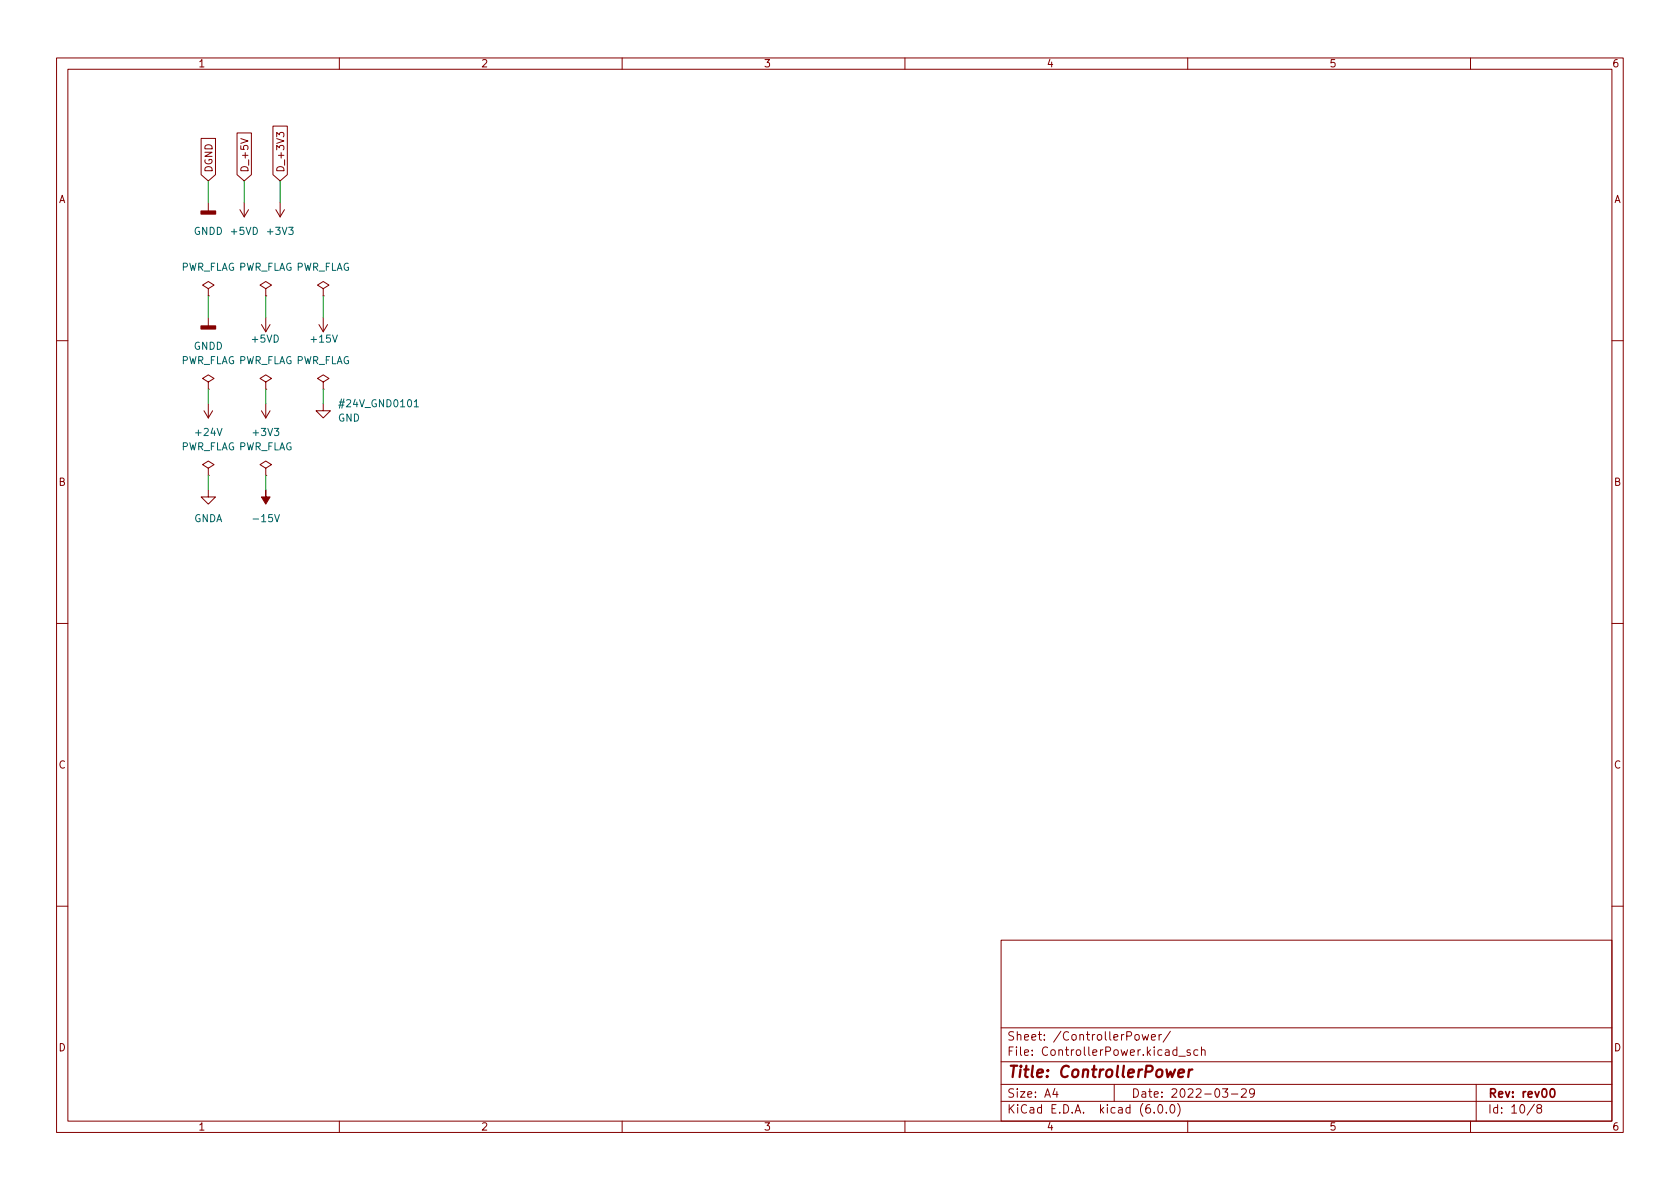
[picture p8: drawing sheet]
<svg xmlns="http://www.w3.org/2000/svg" width="297mm" height="210mm" viewBox="0 0 297 210" stroke-linecap="round" stroke-linejoin="round" font-family="sans-serif">
<g fill="none" stroke="#840000" stroke-width=".18">
<path d="M10 10.2h277v190.1h-277zM12 12.2h273v186.1h-273zM60 10.2v2M110 10.2v2M160 10.2v2M210 10.2v2M260 10.2v2M35.6 24.5h2.5v6.4l-1.3 1.1-1.2-1.1zM36.8 35.8v1.5M41.9 23.5h2.6v7.4l-1.3 1.1-1.3-1.1zM42.4 37.1l.8 1.2M42.6 24.5l1.2 .4-1.2 .5"/>
<path d="M43.2 35.8v2.5M43.9 37.1l-.7 1.2M48.3 22.3h2.5v8.6l-1.3 1.1-1.2-1.1zM48.8 37.1l.7 1.2M48.9 24.2v-.8l.5 .4 .1-.3h.6l.1 .2-.1 .5M49.5 35.8v2.5M50.3 37.1l-.8 1.2M36.8 51l1-.6-1-.6-1 .6 1 .6v1.3M36.8 52.3h.1M36.8 56.1v1.6M46.2 57.4l.8 1.3M47 51l1-.6-1-.6-1 .6 1 .6v1.3"/>
<path d="M47 52.3h.1M47 56.1v2.6M47.8 57.4l-.8 1.3M56.4 57.4l.7 1.3M57.1 51l1.1-.6-1.1-.6-1 .6 1 .6v1.3M57.1 52.3h.1M57.1 56.1v2.6M57.9 57.4l-.8 1.3M10 60.2h2M36.1 72.6l.7 1.3M36.8 67.6l1-.7-1-.6-1 .6 1 .7v1.2M36.8 68.8h.1"/>
<path d="M36.8 71.4v2.5M37.6 72.6l-.8 1.3M46.2 72.6l.8 1.3M47 67.6l1-.7-1-.6-1 .6 1 .7v1.2M47 68.8h.1M47 71.4v2.5M47.8 72.6l-.8 1.3M57.1 71.4v1.2h1.3l-1.3 1.3-1.2-1.3h1.2M57.1 67.6l1.1-.7-1.1-.6-1 .6 1 .7v1.2M57.1 68.8h.1M285 60.2h2M36.8 86.6v1.3h1.3l-1.3 1.2-1.2-1.2h1.2"/>
<path d="M36.8 82.8l1-.6-1-.7-1 .7 1 .6v1.3M36.8 84.1h.1M47 82.8l1-.6-1-.7-1 .7 1 .6v1.3M47 84.1h.1M10 110.2h2M285 110.2h2M10 160.2h2M177 166.3h108v32h-108zM285 160.2h2M60 198.3v2M110 198.3v2M160 198.3v2"/>
<path d="M177 194.8h108M177 191.8h108M177 187.8h108M177 181.8h108M186.5 192.5l-.4 1h1M186.9 193v1M197 191.8v3M201.9 182.9l.3 1 .3-.7 .3 .7 .3-1M203.6 183.4l.7-.1-.1-.3-.4-.1-.2 .2v.8h.6M204.1 196.7v.1M204.9 195.4l.2-.1a.81 .81 0 0 1 .6 .7 .81 .81 0 0 1-.3 .8h-.2a.81 .81 0 0 1-.6-.6 .81 .81 0 0 1 .3-.8zM204.9 182.9v1"/>
<path d="M205.4 182.9l-.3 .1-.2 .2M206.2 196.7v.1M206.9 182.4l-1.3 1.9M207.1 195.4l.1-.1a.81 .81 0 0 1 .6 .7 .81 .81 0 0 1-.3 .8h-.1a.81 .81 0 0 1-.6-.6 .81 .81 0 0 1 .3-.8zM208.1 185.7l-.5-.1-.2 .3v.4l.1 .3h.6M208.1 185.1v1.5M208.2 195.1a1.72 1.72 0 0 1 0 2.3M208.4 186.8h1.2M210 198.3v2M210.4 185.7l-.3-.1-.2 .2v.3l.5 .1v.4h-.5M211.8 185.7l-.4-.1-.3 .3v.4l.1 .3h.6M212.4 185.8l.2-.2 .4 .1 .1 .9"/>
<path d="M212.4 185.1v1.5M216.1 192.5h1l-.5 .6 .4 .1v.7l-.2 .1h-.4l-.3-.1M217.7 193.5h1.2M219.5 192.7l.6-.2 .2 .2 .1 .3-1 1h1M221.8 193.2l-.3 .3-.4-.1-.2-.2 .2-.6 .4-.1 .2 .2a.99 .99 0 0 1-.3 1.3h-.3M260 198.3v2M261 191.8v6.5M271.3 195.3l-1.3 1.9M272 196l-.3-.3 .1-.2 .2-.2 .4 .1 .2 .2-.1 .2-.6 .2-.2 .3 .1 .4 .2 .1h.3l.3-.3-.1-.4-.2-.1"/>
</g>
<path d="M274.3 192.6l.1-.1a.81 .81 0 0 1 .6 .7 .81 .81 0 0 1-.3 .8h-.1a.82 .82 0 0 1-.6-.6 .82 .82 0 0 1 .3-.8z" fill="none" stroke="#840000" stroke-width=".3"/>
<path d="M208.4 189.8l.9-.2v-.4l-.6-.1-.3 .3v1l.2 .1 .5-.1M210.3 189.1l-.2 1.4M210.8 189.1l-.4 .1-.2 .3" fill="none" stroke="#840000" stroke-width=".4"/>
<path d="M59.9 71.6h.9M73.3 71.9h.7" fill="none" stroke="#006464" stroke-width=".18"/>
<path d="M47 86.6v1.3h.8l-.8 1.2-.8-1.2h.8z" fill="#840000" stroke="#840000" stroke-width=".18"/>
<g fill="#840000" stroke="#840000" stroke-width=".25">
<path d="M35.6 37.3h2.5v.5h-2.5z"/>
<path d="M35.6 57.7h2.5v.5h-2.5z"/>
</g>
<path d="M36.8 32v3.8M43.2 32v3.8M49.5 32v3.8M36.8 52.3v3.8M47 52.3v3.8M57.1 52.3v3.8M36.8 68.8v2.6M47 68.8v2.6M57.1 68.8v2.6M36.8 84.1v2.5M47 84.1v2.5" fill="none" stroke="#009600" stroke-width=".18"/>
<text font-size="2.8" fill="#840000" x="178" y="190.6">Title: ControllerPower</text>
<g font-size="2.1" fill="#840000">
<text x="178" y="184">Sheet: /ControllerPower/</text>
<text x="178" y="186.7">File: ControllerPower.kicad_sch</text>
<text x="178" y="196.9">KiCad E.D.A. kicad (6.0.0)</text>
<text x="178" y="194.1">Size: A4</text>
<text x="200" y="194.1">Date: 2022-03-29</text>
<text x="263" y="194.1">Rev: rev00</text>
<text x="263" y="196.9">Id: 10/8</text>
</g>
<g font-size="1.8" fill="#840000">
<text x="35" y="11.9">1</text>
<text x="85" y="11.9">2</text>
<text x="135" y="11.9">3</text>
<text x="185" y="11.9">4</text>
<text x="235" y="11.9">5</text>
<text x="285" y="11.9">6</text>
<text x="10.3" y="35.9">A</text>
<text x="37.6" y="30.6" transform="rotate(-90 37.6 30.6)">DGND</text>
<text x="43.9" y="30.6" transform="rotate(-90 43.9 30.6)">D_+5V</text>
<text x="50.3" y="30.6" transform="rotate(-90 50.3 30.6)">D_+3V3</text>
<text x="285.3" y="35.9">A</text>
<text x="10.3" y="85.9">B</text>
<text x="285.3" y="85.9">B</text>
<text x="10.3" y="135.9">C</text>
<text x="285.3" y="135.9">C</text>
<text x="10.3" y="185.9">D</text>
<text x="285.3" y="185.9">D</text>
<text x="35" y="199.9">1</text>
<text x="85" y="199.9">2</text>
<text x="135" y="199.9">3</text>
<text x="185" y="199.9">4</text>
<text x="235" y="199.9">5</text>
<text x="285" y="199.9">6</text>
</g>
<g font-size="1.8" fill="#006464">
<text x="34.2" y="41.5">GNDD</text>
<text x="40.9" y="41.5">+5VD</text>
<text x="47.4" y="41.5">+3V3</text>
<text x="31.9" y="47.9">PWR_FLAG PWR_FLAG PWR_FLAG</text>
<text x="31.9" y="64.4">PWR_FLAG PWR_FLAG PWR_FLAG</text>
<text x="34.2" y="61.8">GNDD</text>
<text x="44.6" y="60.6">+5VD</text>
<text x="55.1" y="60.6">+15V</text>
<text x="34.7" y="77.1">+24V</text>
<text x="44.9" y="77.1">+3V3</text>
<text x="59.7" y="74.5">GND</text>
<text x="60.5" y="72">#24V_GND0101</text>
<text x="31.9" y="79.6">PWR_FLAG PWR_FLAG</text>
<text x="34.2" y="92.3">GNDA</text>
<text x="45.1" y="92.3">-15V</text>
</g>
</svg>
